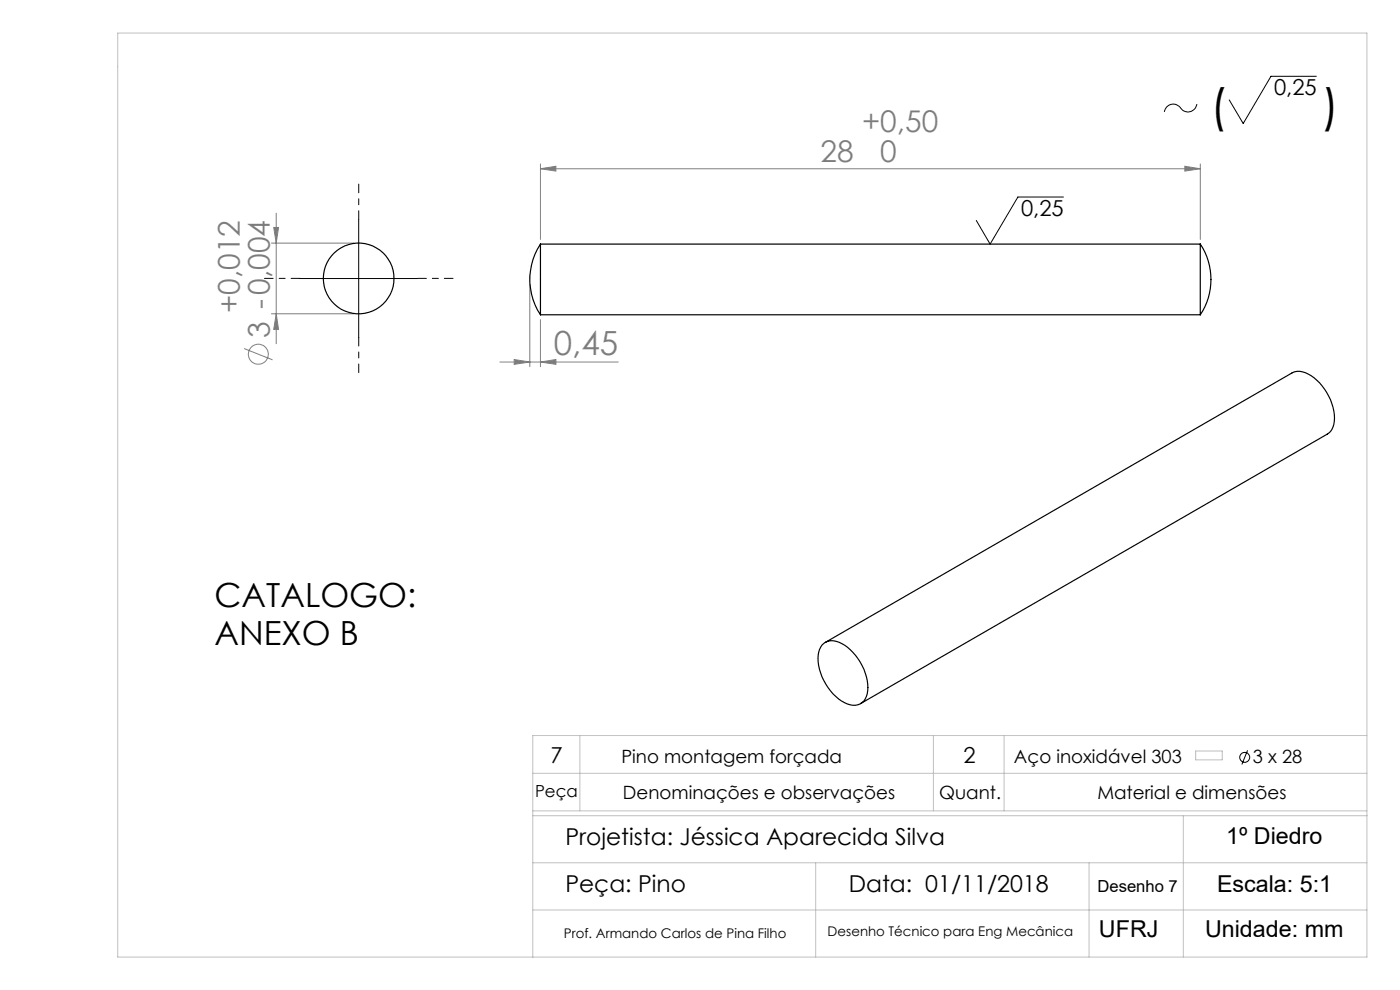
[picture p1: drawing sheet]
<svg xmlns="http://www.w3.org/2000/svg" width="297mm" height="210mm" viewBox="0 0 297 210" stroke-linecap="round" stroke-linejoin="round" font-family="sans-serif">
<g fill="none" stroke="#808080" stroke-width=".21">
<path d="M114.7 35.8l3.2-.5v1zM114.7 34.8v16M114.7 35.8h139.9M251.4 35.3l3.2 .5-3.2 .5zM254.6 34.8v16M57.6 51.6h17.5M58.1 48.3h1l-.5 3.3zM58.6 45.2v27.7M51.8 73.9l6 2.4M57.6 66.6h17.5M58.6 66.6l.5 3.3h-1zM106 76.8h25.2"/>
<path d="M109.1 76.3l3.3 .5-3.3 .5zM112.4 60.3v17.5M114.7 76.8l3.2-.5v1zM114.7 67.8v10"/>
<circle cx="54.8" cy="75.1" r="2.12"/>
</g>
<g fill="none" stroke="#000" stroke-width=".21">
<path d="M279.3 16.2h-9.7l-5.9 10-2.9-5M253.9 22.1a1.95 1.95 0 0 1-1.6 1.6 1.95 1.95 0 0 1-2-1 1.89 1.89 0 0 0-2-.5 1.89 1.89 0 0 0-1.3 1.5M63.6 59.1h25M76.1 46.6v25M225.6 41.8h-9.7l-5.9 10-2.9-5M264.7 159.2l-1.2 3"/>
<circle cx="264.1" cy="160.6" r="1.06"/>
</g>
<path d="M63.6 59.1h-7.5M76.1 46.6v-7.5M88.6 59.1h7.5M76.1 71.6v7.5" fill="none" stroke="#000" stroke-width=".21" stroke-dasharray="15.2 1.3 1.3 1.3" stroke-dashoffset="13.4"/>
<path d="M112.4 59.3v-1" fill="none" stroke="#c0c0c0" stroke-width=".21" stroke-dasharray="15.2 1.3 1.3 1.3"/>
<g fill="none" stroke="#c0c0c0" stroke-width=".21">
<path d="M25 7h265v196h-265zM123 156v16M198 156v16M213 156v16M253.6 159.3h5.7v1.9h-5.7zM290 156h-177v47M113 172h177M113 164h177M113 173h177M251 173v30M113 193h177M113 183h177"/>
<path d="M173 183v20M231 183v20"/>
</g>
<g fill="#808080">
<path d="M109.1 76.3l3.3 .5-3.3 .5zM114.7 76.8l3.2-.5v1z"/>
<path d="M251.4 35.3l3.2 .5-3.2 .5zM114.7 35.8l3.2-.5v1z"/>
<path d="M58.1 48.3h1l-.5 3.3zM58.6 66.6l.5 3.3h-1z"/>
</g>
<g fill="none" stroke="#000" stroke-width=".25">
<path d="M114.7 51.8a13.5 13.5 0 0 0 0 15M114.7 51.8v15M114.7 51.8h139.9M254.6 51.8a13.6 13.6 0 0 1 0 15M254.6 51.8v15M114.7 66.8h139.9M174.4 136.8a3.2 3.2 0 0 1 4.1-.3 11.1 11.1 0 0 1 5.5 10.7 2.91 2.91 0 0 1-4.3 2.1 11 11 0 0 1-6-10.9zM175.1 136.3l99-57.2a3.8 3.8 0 0 1 4 .6 11.3 11.3 0 0 1 4.9 10.3 3.1 3.1 0 0 1-1.4 2.1l-99 57.2"/>
<circle cx="76.1" cy="59.1" r="7.5"/>
</g>
<g font-size="9.9">
<text x="256.7" y="25.8">(</text>
<text x="280.5" y="25.8">)</text>
</g>
<text font-size="7.1" fill="#808080" x="117.5" y="75.2">0,45</text>
<g font-size="7.1">
<text x="45.5" y="128.7">CATALOGO:</text>
<text x="45.5" y="136.8">ANEXO B</text>
</g>
<g font-size="6.3" fill="#808080">
<text x="182.9" y="28">+0,50</text>
<text x="174.1" y="34.4">28</text>
<text x="186.7" y="34.4">0</text>
<text x="50.9" y="66.3" transform="rotate(-90 50.9 66.3)">+0,012</text>
<text x="57.2" y="71.6" transform="rotate(-90 57.2 71.6)">3 -0,004</text>
</g>
<g font-size="4.9">
<text x="120" y="179.2">Projetista: Jéssica Aparecida Silva</text>
<text x="260.1" y="179.1">1º Diedro</text>
<text x="120" y="189.3">Peça: Pino</text>
<text x="180.1" y="189.3">Data: 01/11/2018</text>
<text x="258.2" y="189.2">Escala: 5:1</text>
<text x="233.1" y="198.8">UFRJ</text>
<text x="255.7" y="198.8">Unidade: mm</text>
</g>
<g font-size="4.7">
<text x="270.3" y="20.2">0,25</text>
<text x="216.6" y="45.8">0,25</text>
<text x="116.8" y="161.8">7</text>
<text x="204.4" y="161.8">2</text>
</g>
<g font-size="3.9">
<text x="131.8" y="161.8">Pino montagem forçada</text>
<text x="215.1" y="161.8">Aço inoxidável 303</text>
<text x="265.8" y="161.8">3 x 28</text>
<text x="132.2" y="169.6">Denominações e observações</text>
<text x="199.3" y="169.6">Quant.</text>
<text x="232.8" y="169.6">Material e dimensões</text>
</g>
<g font-size="3.5">
<text x="113.5" y="169.1">Peça</text>
<text x="232.8" y="189.2">Desenho 7</text>
</g>
<g font-size="2.8">
<text x="119.6" y="198.9">Prof. Armando Carlos de Pina Filho</text>
<text x="175.6" y="198.5">Desenho Técnico para Eng Mecânica</text>
</g>
</svg>
